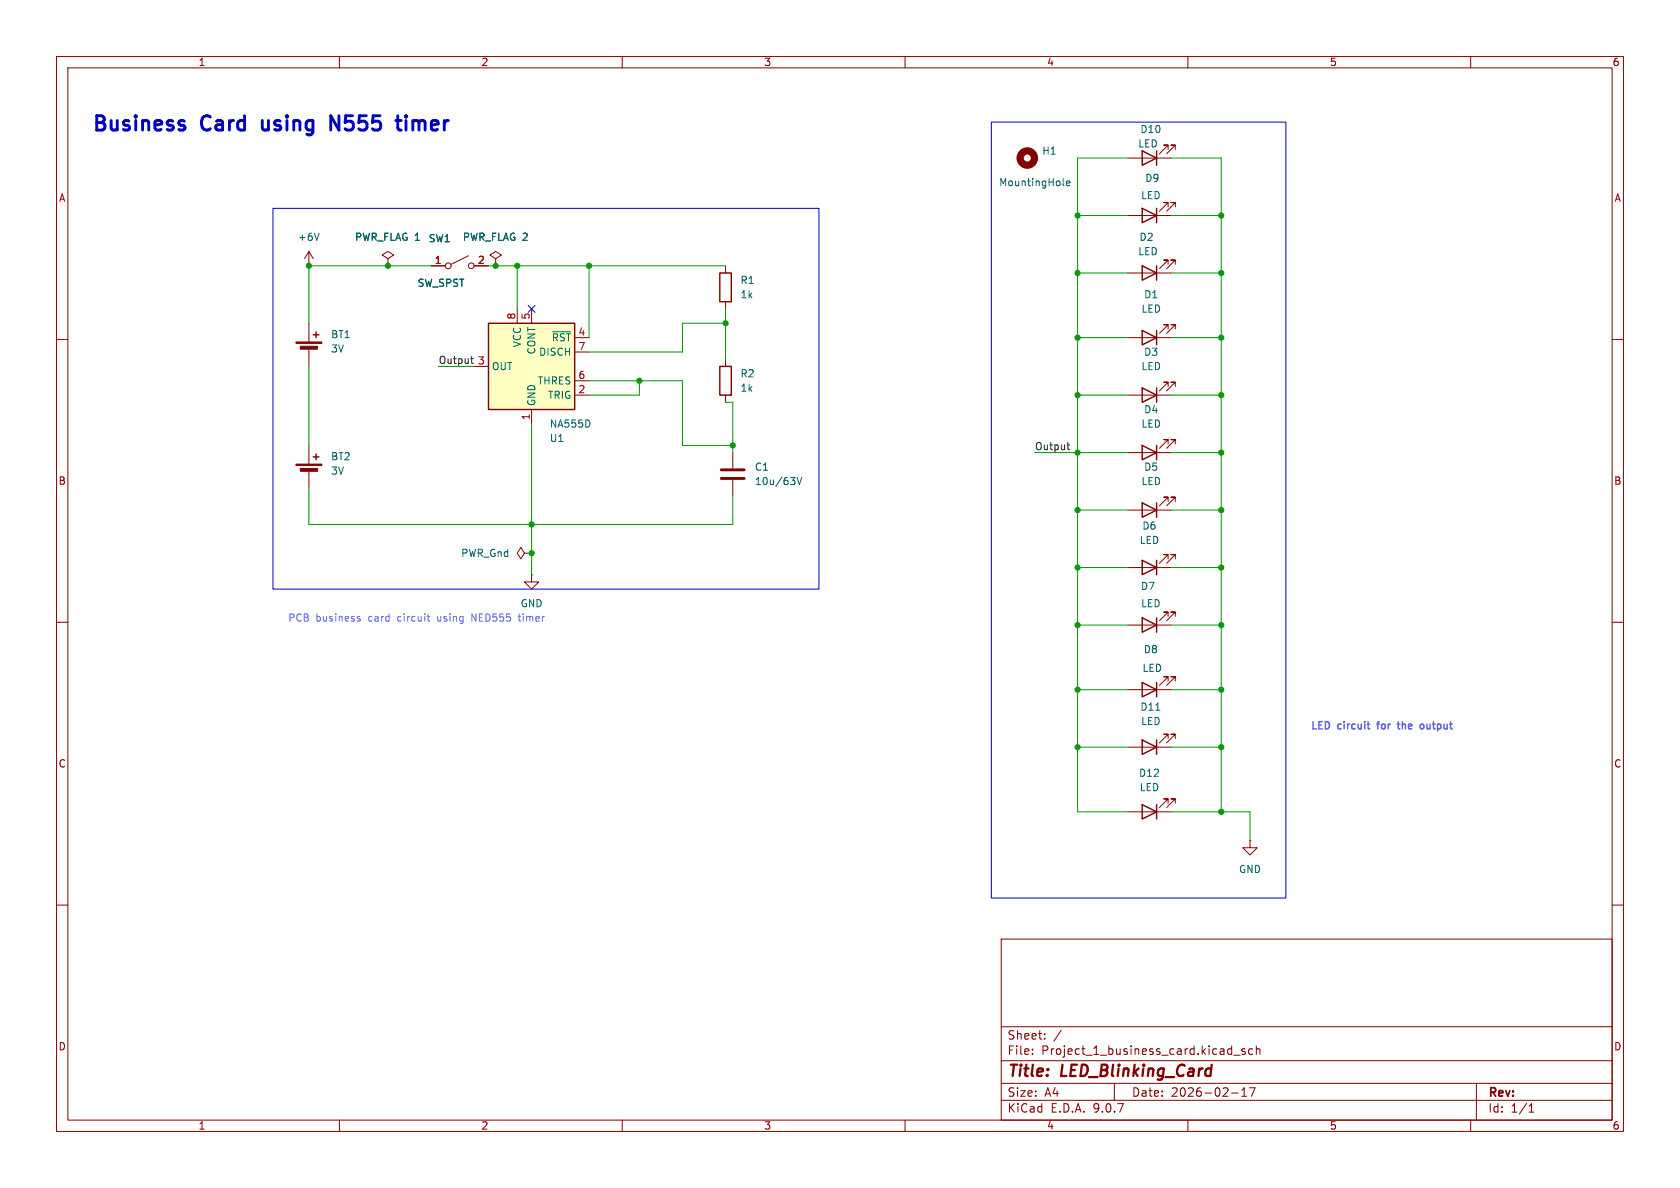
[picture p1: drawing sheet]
(kicad_sch
 (version 20250114)
 (generator "eeschema")
 (generator_version "9.0")
 (paper "A4")
 (title_block
  (title "LED_Blinking_Card")
  (date "2026-02-17"))
 (lib_symbols
  (symbol "Device:Battery_Cell"
   (pin_numbers (hide yes))
   (pin_names
    (offset 0) (hide yes)) (exclude_from_sim no) (in_bom yes) (on_board yes)
   (property "Reference" "BT" (at 2.54 2.54 0) (effects (font (size 1.27 1.27)) (justify left)))
   (property "Value" "Battery_Cell" (at 2.54 0 0) (effects (font (size 1.27 1.27)) (justify left)))
   (property "Footprint" "" (at 0 1.524 90) (effects (font (size 1.27 1.27)) (hide yes)))
   (property "Datasheet" "~" (at 0 1.524 90) (effects (font (size 1.27 1.27)) (hide yes)))
   (property "Description" "Single-cell battery" (at 0 0 0) (effects (font (size 1.27 1.27)) (hide yes)))
   (property "Sim.Device" "V" (at 0 0 0) (effects (font (size 1.27 1.27)) (hide yes)))
   (property "Sim.Type" "DC" (at 0 0 0) (effects (font (size 1.27 1.27)) (hide yes)))
   (property "Sim.Pins" "1=+ 2=-" (at 0 0 0) (effects (font (size 1.27 1.27)) (hide yes)))
   (symbol "Battery_Cell_0_1"
    (rectangle (start -2.286 1.778) (end 2.286 1.524) (stroke (width 0) (type default)) (fill (type outline)))
    (rectangle (start -1.524 1.016) (end 1.524 0.508) (stroke (width 0) (type default)) (fill (type outline)))
    (polyline (pts (xy 0 1.778) (xy 0 2.54)) (stroke (width 0) (type default)) (fill (type none)))
    (polyline (pts (xy 0 0.762) (xy 0 0)) (stroke (width 0) (type default)) (fill (type none)))
    (polyline (pts (xy 0.762 3.048) (xy 1.778 3.048)) (stroke (width 0.254) (type default)) (fill (type none)))
    (polyline (pts (xy 1.27 3.556) (xy 1.27 2.54)) (stroke (width 0.254) (type default)) (fill (type none))))
   (symbol "Battery_Cell_1_1"
    (pin passive line (at 0 5.08 270) (length 2.54) (name "+" (effects (font (size 1.27 1.27)))) (number "1" (effects (font (size 1.27 1.27)))))
    (pin passive line (at 0 -2.54 90) (length 2.54) (name "-" (effects (font (size 1.27 1.27)))) (number "2" (effects (font (size 1.27 1.27))))))
   (embedded_fonts no))
  (symbol "Device:C"
   (pin_numbers (hide yes))
   (pin_names
    (offset 0.254)) (exclude_from_sim no) (in_bom yes) (on_board yes)
   (property "Reference" "C" (at 0.635 2.54 0) (effects (font (size 1.27 1.27)) (justify left)))
   (property "Value" "C" (at 0.635 -2.54 0) (effects (font (size 1.27 1.27)) (justify left)))
   (property "Footprint" "" (at 0.9652 -3.81 0) (effects (font (size 1.27 1.27)) (hide yes)))
   (property "Datasheet" "~" (at 0 0 0) (effects (font (size 1.27 1.27)) (hide yes)))
   (property "Description" "Unpolarized capacitor" (at 0 0 0) (effects (font (size 1.27 1.27)) (hide yes)))
   (symbol "C_0_1"
    (polyline (pts (xy -2.032 0.762) (xy 2.032 0.762)) (stroke (width 0.508) (type default)) (fill (type none)))
    (polyline (pts (xy -2.032 -0.762) (xy 2.032 -0.762)) (stroke (width 0.508) (type default)) (fill (type none))))
   (symbol "C_1_1"
    (pin passive line (at 0 3.81 270) (length 2.794) (name "~" (effects (font (size 1.27 1.27)))) (number "1" (effects (font (size 1.27 1.27)))))
    (pin passive line (at 0 -3.81 90) (length 2.794) (name "~" (effects (font (size 1.27 1.27)))) (number "2" (effects (font (size 1.27 1.27))))))
   (embedded_fonts no))
  (symbol "Device:LED"
   (pin_numbers (hide yes))
   (pin_names
    (offset 1.016) (hide yes)) (exclude_from_sim no) (in_bom yes) (on_board yes)
   (property "Reference" "D" (at 0 2.54 0) (effects (font (size 1.27 1.27))))
   (property "Value" "LED" (at 0 -2.54 0) (effects (font (size 1.27 1.27))))
   (property "Footprint" "" (at 0 0 0) (effects (font (size 1.27 1.27)) (hide yes)))
   (property "Datasheet" "~" (at 0 0 0) (effects (font (size 1.27 1.27)) (hide yes)))
   (property "Description" "Light emitting diode" (at 0 0 0) (effects (font (size 1.27 1.27)) (hide yes)))
   (property "Sim.Pins" "1=K 2=A" (at 0 0 0) (effects (font (size 1.27 1.27)) (hide yes)))
   (symbol "LED_0_1"
    (polyline (pts (xy -3.048 -0.762) (xy -4.572 -2.286) (xy -3.81 -2.286) (xy -4.572 -2.286) (xy -4.572 -1.524)) (stroke (width 0) (type default)) (fill (type none)))
    (polyline (pts (xy -1.778 -0.762) (xy -3.302 -2.286) (xy -2.54 -2.286) (xy -3.302 -2.286) (xy -3.302 -1.524)) (stroke (width 0) (type default)) (fill (type none)))
    (polyline (pts (xy -1.27 0) (xy 1.27 0)) (stroke (width 0) (type default)) (fill (type none)))
    (polyline (pts (xy -1.27 -1.27) (xy -1.27 1.27)) (stroke (width 0.254) (type default)) (fill (type none)))
    (polyline (pts (xy 1.27 -1.27) (xy 1.27 1.27) (xy -1.27 0) (xy 1.27 -1.27)) (stroke (width 0.254) (type default)) (fill (type none))))
   (symbol "LED_1_1"
    (pin passive line (at -3.81 0 0) (length 2.54) (name "K" (effects (font (size 1.27 1.27)))) (number "1" (effects (font (size 1.27 1.27)))))
    (pin passive line (at 3.81 0 180) (length 2.54) (name "A" (effects (font (size 1.27 1.27)))) (number "2" (effects (font (size 1.27 1.27))))))
   (embedded_fonts no))
  (symbol "Device:R"
   (pin_numbers (hide yes))
   (pin_names
    (offset 0)) (exclude_from_sim no) (in_bom yes) (on_board yes)
   (property "Reference" "R" (at 2.032 0 90) (effects (font (size 1.27 1.27))))
   (property "Value" "R" (at 0 0 90) (effects (font (size 1.27 1.27))))
   (property "Footprint" "" (at -1.778 0 90) (effects (font (size 1.27 1.27)) (hide yes)))
   (property "Datasheet" "~" (at 0 0 0) (effects (font (size 1.27 1.27)) (hide yes)))
   (property "Description" "Resistor" (at 0 0 0) (effects (font (size 1.27 1.27)) (hide yes)))
   (symbol "R_0_1"
    (rectangle (start -1.016 -2.54) (end 1.016 2.54) (stroke (width 0.254) (type default)) (fill (type none))))
   (symbol "R_1_1"
    (pin passive line (at 0 3.81 270) (length 1.27) (name "~" (effects (font (size 1.27 1.27)))) (number "1" (effects (font (size 1.27 1.27)))))
    (pin passive line (at 0 -3.81 90) (length 1.27) (name "~" (effects (font (size 1.27 1.27)))) (number "2" (effects (font (size 1.27 1.27))))))
   (embedded_fonts no))
  (symbol "Mechanical:MountingHole"
   (pin_names
    (offset 1.016)) (exclude_from_sim no) (in_bom no) (on_board yes)
   (property "Reference" "H" (at 0 5.08 0) (effects (font (size 1.27 1.27))))
   (property "Value" "MountingHole" (at 0 3.175 0) (effects (font (size 1.27 1.27))))
   (property "Footprint" "" (at 0 0 0) (effects (font (size 1.27 1.27)) (hide yes)))
   (property "Datasheet" "~" (at 0 0 0) (effects (font (size 1.27 1.27)) (hide yes)))
   (property "Description" "Mounting Hole without connection" (at 0 0 0) (effects (font (size 1.27 1.27)) (hide yes)))
   (symbol "MountingHole_0_1"
    (circle (center 0 0) (radius 1.27) (stroke (width 1.27) (type default)) (fill (type none))))
   (embedded_fonts no))
  (symbol "Switch:SW_SPST"
   (pin_names
    (offset 0) (hide yes)) (exclude_from_sim no) (in_bom yes) (on_board yes)
   (property "Reference" "SW" (at 0 3.175 0) (effects (font (size 1.27 1.27))))
   (property "Value" "SW_SPST" (at 0 -2.54 0) (effects (font (size 1.27 1.27))))
   (property "Footprint" "" (at 0 0 0) (effects (font (size 1.27 1.27)) (hide yes)))
   (property "Datasheet" "~" (at 0 0 0) (effects (font (size 1.27 1.27)) (hide yes)))
   (property "Description" "Single Pole Single Throw (SPST) switch" (at 0 0 0) (effects (font (size 1.27 1.27)) (hide yes)))
   (symbol "SW_SPST_0_0"
    (circle (center -2.032 0) (radius 0.508) (stroke (width 0) (type default)) (fill (type none)))
    (polyline (pts (xy -1.524 0.254) (xy 1.524 1.778)) (stroke (width 0) (type default)) (fill (type none)))
    (circle (center 2.032 0) (radius 0.508) (stroke (width 0) (type default)) (fill (type none))))
   (symbol "SW_SPST_1_1"
    (pin passive line (at -5.08 0 0) (length 2.54) (name "A" (effects (font (size 1.27 1.27)))) (number "1" (effects (font (size 1.27 1.27)))))
    (pin passive line (at 5.08 0 180) (length 2.54) (name "B" (effects (font (size 1.27 1.27)))) (number "2" (effects (font (size 1.27 1.27))))))
   (embedded_fonts no))
  (symbol "Timer:NA555D" (exclude_from_sim no) (in_bom yes) (on_board yes)
   (property "Reference" "U" (at -10.16 8.89 0) (effects (font (size 1.27 1.27)) (justify left)))
   (property "Value" "NA555D" (at 2.54 8.89 0) (effects (font (size 1.27 1.27)) (justify left)))
   (property "Footprint" "Package_SO:SOIC-8_3.9x4.9mm_P1.27mm" (at 0 -24.13 0) (effects (font (size 1.27 1.27)) (hide yes)))
   (property "Datasheet" "http://www.ti.com/lit/ds/symlink/ne555.pdf" (at 0 -26.67 0) (effects (font (size 1.27 1.27)) (hide yes)))
   (property "Description" "Precision Timers, 555 compatible, SOIC-8" (at 0 -21.59 0) (effects (font (size 1.27 1.27)) (hide yes)))
   (symbol "NA555D_0_0"
    (pin power_in line (at 0 -10.16 90) (length 2.54) (name "GND" (effects (font (size 1.27 1.27)))) (number "1" (effects (font (size 1.27 1.27)))))
    (pin power_in line (at 2.54 10.16 270) (length 2.54) (name "VCC" (effects (font (size 1.27 1.27)))) (number "8" (effects (font (size 1.27 1.27))))))
   (symbol "NA555D_0_1"
    (rectangle (start -7.62 7.62) (end 7.62 -7.62) (stroke (width 0.254) (type default)) (fill (type background))))
   (symbol "NA555D_1_1"
    (pin input line (at -10.16 5.08 0) (length 2.54) (name "~{RST}" (effects (font (size 1.27 1.27)))) (number "4" (effects (font (size 1.27 1.27)))))
    (pin input line (at -10.16 2.54 0) (length 2.54) (name "DISCH" (effects (font (size 1.27 1.27)))) (number "7" (effects (font (size 1.27 1.27)))))
    (pin input line (at -10.16 -2.54 0) (length 2.54) (name "THRES" (effects (font (size 1.27 1.27)))) (number "6" (effects (font (size 1.27 1.27)))))
    (pin input line (at -10.16 -5.08 0) (length 2.54) (name "TRIG" (effects (font (size 1.27 1.27)))) (number "2" (effects (font (size 1.27 1.27)))))
    (pin open_collector line (at 0 10.16 270) (length 2.54) (name "CONT" (effects (font (size 1.27 1.27)))) (number "5" (effects (font (size 1.27 1.27)))))
    (pin output line (at 10.16 0 180) (length 2.54) (name "OUT" (effects (font (size 1.27 1.27)))) (number "3" (effects (font (size 1.27 1.27))))))
   (embedded_fonts no))
  (symbol "power:+3.3V"
   (power)
   (pin_numbers (hide yes))
   (pin_names
    (offset 0) (hide yes)) (exclude_from_sim no) (in_bom yes) (on_board yes)
   (property "Reference" "#PWR" (at 0 -3.81 0) (effects (font (size 1.27 1.27)) (hide yes)))
   (property "Value" "+3.3V" (at 0 3.556 0) (effects (font (size 1.27 1.27))))
   (property "Footprint" "" (at 0 0 0) (effects (font (size 1.27 1.27)) (hide yes)))
   (property "Datasheet" "" (at 0 0 0) (effects (font (size 1.27 1.27)) (hide yes)))
   (property "Description" "Power symbol creates a global label with name \"+3.3V\"" (at 0 0 0) (effects (font (size 1.27 1.27)) (hide yes)))
   (symbol "+3.3V_0_1"
    (polyline (pts (xy -0.762 1.27) (xy 0 2.54)) (stroke (width 0) (type default)) (fill (type none)))
    (polyline (pts (xy 0 2.54) (xy 0.762 1.27)) (stroke (width 0) (type default)) (fill (type none)))
    (polyline (pts (xy 0 0) (xy 0 2.54)) (stroke (width 0) (type default)) (fill (type none))))
   (symbol "+3.3V_1_1"
    (pin power_in line (at 0 0 90) (length 0) (name "~" (effects (font (size 1.27 1.27)))) (number "1" (effects (font (size 1.27 1.27))))))
   (embedded_fonts no))
  (symbol "power:GND"
   (power)
   (pin_numbers (hide yes))
   (pin_names
    (offset 0) (hide yes)) (exclude_from_sim no) (in_bom yes) (on_board yes)
   (property "Reference" "#PWR" (at 0 -6.35 0) (effects (font (size 1.27 1.27)) (hide yes)))
   (property "Value" "GND" (at 0 -3.81 0) (effects (font (size 1.27 1.27))))
   (property "Footprint" "" (at 0 0 0) (effects (font (size 1.27 1.27)) (hide yes)))
   (property "Datasheet" "" (at 0 0 0) (effects (font (size 1.27 1.27)) (hide yes)))
   (property "Description" "Power symbol creates a global label with name \"GND\" , ground" (at 0 0 0) (effects (font (size 1.27 1.27)) (hide yes)))
   (symbol "GND_0_1"
    (polyline (pts (xy 0 0) (xy 0 -1.27) (xy 1.27 -1.27) (xy 0 -2.54) (xy -1.27 -1.27) (xy 0 -1.27)) (stroke (width 0) (type default)) (fill (type none))))
   (symbol "GND_1_1"
    (pin power_in line (at 0 0 270) (length 0) (name "~" (effects (font (size 1.27 1.27)))) (number "1" (effects (font (size 1.27 1.27))))))
   (embedded_fonts no))
  (symbol "power:PWR_FLAG"
   (power)
   (pin_numbers (hide yes))
   (pin_names
    (offset 0) (hide yes)) (exclude_from_sim no) (in_bom yes) (on_board yes)
   (property "Reference" "#FLG" (at 0 1.905 0) (effects (font (size 1.27 1.27)) (hide yes)))
   (property "Value" "PWR_FLAG" (at 0 3.81 0) (effects (font (size 1.27 1.27))))
   (property "Footprint" "" (at 0 0 0) (effects (font (size 1.27 1.27)) (hide yes)))
   (property "Datasheet" "~" (at 0 0 0) (effects (font (size 1.27 1.27)) (hide yes)))
   (property "Description" "Special symbol for telling ERC where power comes from" (at 0 0 0) (effects (font (size 1.27 1.27)) (hide yes)))
   (symbol "PWR_FLAG_0_0"
    (pin power_out line (at 0 0 90) (length 0) (name "~" (effects (font (size 1.27 1.27)))) (number "1" (effects (font (size 1.27 1.27))))))
   (symbol "PWR_FLAG_0_1"
    (polyline (pts (xy 0 0) (xy 0 1.27) (xy -1.016 1.905) (xy 0 2.54) (xy 1.016 1.905) (xy 0 1.27)) (stroke (width 0) (type default)) (fill (type none))))
   (embedded_fonts no)))
 (rectangle
  (start 175.26 21.59)
  (end 227.33 158.75)
  (stroke (width 0) (type default))
  (fill (type none)))
 (rectangle
  (start 48.26 36.83)
  (end 144.78 104.14)
  (stroke (width 0) (type default))
  (fill (type none)))
 (text "Business Card using N555 timer"
  (exclude_from_sim no)
  (at 48.006 22.098 0)
  (effects (font (size 2.54 2.54) (thickness 0.508)
    (bold yes))))
 (text "PCB business card circuit using NED555 timer"
  (exclude_from_sim no)
  (at 73.66 109.474 0)
  (effects (font (size 1.27 1.27) (color 89 113 255 1))))
 (text "LED circuit for the output"
  (exclude_from_sim no)
  (at 244.348 128.524 0)
  (effects (font (size 1.27 1.27) (thickness 0.254)
    (bold yes) (color 93 88 255 1))))
 (junction
  (at 215.9 38.1)
  (diameter 0)
  (color 0 0 0 0))
 (junction
  (at 215.9 90.17)
  (diameter 0)
  (color 0 0 0 0))
 (junction
  (at 113.03 67.31)
  (diameter 0)
  (color 0 0 0 0))
 (junction
  (at 190.5 121.92)
  (diameter 0)
  (color 0 0 0 0))
 (junction
  (at 128.27 57.15)
  (diameter 0)
  (color 0 0 0 0))
 (junction
  (at 68.58 46.99)
  (diameter 0)
  (color 0 0 0 0))
 (junction
  (at 190.5 59.69)
  (diameter 0)
  (color 0 0 0 0))
 (junction
  (at 104.14 46.99)
  (diameter 0)
  (color 0 0 0 0))
 (junction
  (at 215.9 110.49)
  (diameter 0)
  (color 0 0 0 0))
 (junction
  (at 215.9 121.92)
  (diameter 0)
  (color 0 0 0 0))
 (junction
  (at 129.54 78.74)
  (diameter 0)
  (color 0 0 0 0))
 (junction
  (at 190.5 100.33)
  (diameter 0)
  (color 0 0 0 0))
 (junction
  (at 190.5 80.01)
  (diameter 0)
  (color 0 0 0 0))
 (junction
  (at 190.5 48.26)
  (diameter 0)
  (color 0 0 0 0))
 (junction
  (at 215.9 48.26)
  (diameter 0)
  (color 0 0 0 0))
 (junction
  (at 190.5 69.85)
  (diameter 0)
  (color 0 0 0 0))
 (junction
  (at 215.9 69.85)
  (diameter 0)
  (color 0 0 0 0))
 (junction
  (at 87.63 46.99)
  (diameter 0)
  (color 0 0 0 0))
 (junction
  (at 93.98 97.79)
  (diameter 0)
  (color 0 0 0 0))
 (junction
  (at 215.9 100.33)
  (diameter 0)
  (color 0 0 0 0))
 (junction
  (at 93.98 92.71)
  (diameter 0)
  (color 0 0 0 0))
 (junction
  (at 215.9 59.69)
  (diameter 0)
  (color 0 0 0 0))
 (junction
  (at 91.44 46.99)
  (diameter 0)
  (color 0 0 0 0))
 (junction
  (at 215.9 143.51)
  (diameter 0)
  (color 0 0 0 0))
 (junction
  (at 190.5 110.49)
  (diameter 0)
  (color 0 0 0 0))
 (junction
  (at 190.5 132.08)
  (diameter 0)
  (color 0 0 0 0))
 (junction
  (at 215.9 80.01)
  (diameter 0)
  (color 0 0 0 0))
 (junction
  (at 54.61 46.99)
  (diameter 0)
  (color 0 0 0 0))
 (junction
  (at 190.5 90.17)
  (diameter 0)
  (color 0 0 0 0))
 (junction
  (at 215.9 132.08)
  (diameter 0)
  (color 0 0 0 0))
 (junction
  (at 190.5 38.1)
  (diameter 0)
  (color 0 0 0 0))
 (no_connect
  (at 93.98 54.61))
 (wire
  (pts (xy 207.01 59.69) (xy 215.9 59.69))
  (stroke (width 0) (type default)))
 (wire
  (pts (xy 93.98 74.93) (xy 93.98 92.71))
  (stroke (width 0) (type default)))
 (wire
  (pts (xy 199.39 27.94) (xy 190.5 27.94))
  (stroke (width 0) (type default)))
 (wire
  (pts (xy 207.01 38.1) (xy 215.9 38.1))
  (stroke (width 0) (type default)))
 (wire
  (pts (xy 93.98 92.71) (xy 93.98 97.79))
  (stroke (width 0) (type default)))
 (wire
  (pts (xy 207.01 121.92) (xy 215.9 121.92))
  (stroke (width 0) (type default)))
 (wire
  (pts (xy 54.61 64.77) (xy 54.61 78.74))
  (stroke (width 0) (type default)))
 (wire
  (pts (xy 129.54 80.01) (xy 129.54 78.74))
  (stroke (width 0) (type default)))
 (wire
  (pts (xy 129.54 71.12) (xy 128.27 71.12))
  (stroke (width 0) (type default)))
 (wire
  (pts (xy 207.01 100.33) (xy 215.9 100.33))
  (stroke (width 0) (type default)))
 (wire
  (pts (xy 207.01 90.17) (xy 215.9 90.17))
  (stroke (width 0) (type default)))
 (wire
  (pts (xy 215.9 132.08) (xy 207.01 132.08))
  (stroke (width 0) (type default)))
 (wire
  (pts (xy 199.39 132.08) (xy 190.5 132.08))
  (stroke (width 0) (type default)))
 (wire
  (pts (xy 220.98 148.59) (xy 220.98 143.51))
  (stroke (width 0) (type default)))
 (wire
  (pts (xy 182.88 80.01) (xy 190.5 80.01))
  (stroke (width 0) (type default)))
 (wire
  (pts (xy 207.01 48.26) (xy 215.9 48.26))
  (stroke (width 0) (type default)))
 (wire
  (pts (xy 190.5 132.08) (xy 190.5 143.51))
  (stroke (width 0) (type default)))
 (wire
  (pts (xy 215.9 132.08) (xy 215.9 143.51))
  (stroke (width 0) (type default)))
 (wire
  (pts (xy 207.01 110.49) (xy 215.9 110.49))
  (stroke (width 0) (type default)))
 (wire
  (pts (xy 104.14 62.23) (xy 120.65 62.23))
  (stroke (width 0) (type default)))
 (wire
  (pts (xy 199.39 100.33) (xy 190.5 100.33))
  (stroke (width 0) (type default)))
 (wire
  (pts (xy 199.39 110.49) (xy 190.5 110.49))
  (stroke (width 0) (type default)))
 (wire
  (pts (xy 190.5 38.1) (xy 190.5 48.26))
  (stroke (width 0) (type default)))
 (wire
  (pts (xy 128.27 57.15) (xy 128.27 63.5))
  (stroke (width 0) (type default)))
 (wire
  (pts (xy 190.5 110.49) (xy 190.5 121.92))
  (stroke (width 0) (type default)))
 (wire
  (pts (xy 199.39 143.51) (xy 190.5 143.51))
  (stroke (width 0) (type default)))
 (wire
  (pts (xy 104.14 46.99) (xy 91.44 46.99))
  (stroke (width 0) (type default)))
 (wire
  (pts (xy 215.9 143.51) (xy 207.01 143.51))
  (stroke (width 0) (type default)))
 (wire
  (pts (xy 190.5 59.69) (xy 190.5 69.85))
  (stroke (width 0) (type default)))
 (wire
  (pts (xy 190.5 121.92) (xy 190.5 132.08))
  (stroke (width 0) (type default)))
 (wire
  (pts (xy 190.5 48.26) (xy 190.5 59.69))
  (stroke (width 0) (type default)))
 (wire
  (pts (xy 120.65 67.31) (xy 120.65 78.74))
  (stroke (width 0) (type default)))
 (wire
  (pts (xy 91.44 46.99) (xy 91.44 54.61))
  (stroke (width 0) (type default)))
 (wire
  (pts (xy 215.9 100.33) (xy 215.9 110.49))
  (stroke (width 0) (type default)))
 (wire
  (pts (xy 87.63 46.99) (xy 91.44 46.99))
  (stroke (width 0) (type default)))
 (wire
  (pts (xy 190.5 90.17) (xy 190.5 100.33))
  (stroke (width 0) (type default)))
 (wire
  (pts (xy 54.61 86.36) (xy 54.61 92.71))
  (stroke (width 0) (type default)))
 (wire
  (pts (xy 199.39 48.26) (xy 190.5 48.26))
  (stroke (width 0) (type default)))
 (wire
  (pts (xy 104.14 69.85) (xy 113.03 69.85))
  (stroke (width 0) (type default)))
 (wire
  (pts (xy 190.5 80.01) (xy 190.5 90.17))
  (stroke (width 0) (type default)))
 (wire
  (pts (xy 120.65 57.15) (xy 128.27 57.15))
  (stroke (width 0) (type default)))
 (wire
  (pts (xy 215.9 27.94) (xy 215.9 38.1))
  (stroke (width 0) (type default)))
 (wire
  (pts (xy 129.54 78.74) (xy 129.54 71.12))
  (stroke (width 0) (type default)))
 (wire
  (pts (xy 190.5 27.94) (xy 190.5 38.1))
  (stroke (width 0) (type default)))
 (wire
  (pts (xy 86.36 46.99) (xy 87.63 46.99))
  (stroke (width 0) (type default)))
 (wire
  (pts (xy 199.39 59.69) (xy 190.5 59.69))
  (stroke (width 0) (type default)))
 (wire
  (pts (xy 199.39 80.01) (xy 190.5 80.01))
  (stroke (width 0) (type default)))
 (wire
  (pts (xy 120.65 62.23) (xy 120.65 57.15))
  (stroke (width 0) (type default)))
 (wire
  (pts (xy 207.01 69.85) (xy 215.9 69.85))
  (stroke (width 0) (type default)))
 (wire
  (pts (xy 215.9 110.49) (xy 215.9 121.92))
  (stroke (width 0) (type default)))
 (wire
  (pts (xy 93.98 92.71) (xy 129.54 92.71))
  (stroke (width 0) (type default)))
 (wire
  (pts (xy 215.9 48.26) (xy 215.9 59.69))
  (stroke (width 0) (type default)))
 (wire
  (pts (xy 104.14 46.99) (xy 104.14 59.69))
  (stroke (width 0) (type default)))
 (wire
  (pts (xy 215.9 59.69) (xy 215.9 69.85))
  (stroke (width 0) (type default)))
 (wire
  (pts (xy 199.39 38.1) (xy 190.5 38.1))
  (stroke (width 0) (type default)))
 (wire
  (pts (xy 199.39 90.17) (xy 190.5 90.17))
  (stroke (width 0) (type default)))
 (wire
  (pts (xy 120.65 78.74) (xy 129.54 78.74))
  (stroke (width 0) (type default)))
 (wire
  (pts (xy 190.5 69.85) (xy 190.5 80.01))
  (stroke (width 0) (type default)))
 (wire
  (pts (xy 129.54 87.63) (xy 129.54 92.71))
  (stroke (width 0) (type default)))
 (wire
  (pts (xy 199.39 69.85) (xy 190.5 69.85))
  (stroke (width 0) (type default)))
 (wire
  (pts (xy 104.14 67.31) (xy 113.03 67.31))
  (stroke (width 0) (type default)))
 (wire
  (pts (xy 215.9 38.1) (xy 215.9 48.26))
  (stroke (width 0) (type default)))
 (wire
  (pts (xy 54.61 46.99) (xy 68.58 46.99))
  (stroke (width 0) (type default)))
 (wire
  (pts (xy 113.03 67.31) (xy 113.03 69.85))
  (stroke (width 0) (type default)))
 (wire
  (pts (xy 128.27 46.99) (xy 104.14 46.99))
  (stroke (width 0) (type default)))
 (wire
  (pts (xy 113.03 67.31) (xy 120.65 67.31))
  (stroke (width 0) (type default)))
 (wire
  (pts (xy 190.5 100.33) (xy 190.5 110.49))
  (stroke (width 0) (type default)))
 (wire
  (pts (xy 207.01 80.01) (xy 215.9 80.01))
  (stroke (width 0) (type default)))
 (wire
  (pts (xy 54.61 46.99) (xy 54.61 57.15))
  (stroke (width 0) (type default)))
 (wire
  (pts (xy 128.27 54.61) (xy 128.27 57.15))
  (stroke (width 0) (type default)))
 (wire
  (pts (xy 199.39 121.92) (xy 190.5 121.92))
  (stroke (width 0) (type default)))
 (wire
  (pts (xy 215.9 121.92) (xy 215.9 132.08))
  (stroke (width 0) (type default)))
 (wire
  (pts (xy 93.98 97.79) (xy 93.98 101.6))
  (stroke (width 0) (type default)))
 (wire
  (pts (xy 77.47 64.77) (xy 83.82 64.77))
  (stroke (width 0) (type default)))
 (wire
  (pts (xy 207.01 27.94) (xy 215.9 27.94))
  (stroke (width 0) (type default)))
 (wire
  (pts (xy 93.98 92.71) (xy 54.61 92.71))
  (stroke (width 0) (type default)))
 (wire
  (pts (xy 215.9 69.85) (xy 215.9 80.01))
  (stroke (width 0) (type default)))
 (wire
  (pts (xy 68.58 46.99) (xy 76.2 46.99))
  (stroke (width 0) (type default)))
 (wire
  (pts (xy 220.98 143.51) (xy 215.9 143.51))
  (stroke (width 0) (type default)))
 (wire
  (pts (xy 215.9 80.01) (xy 215.9 90.17))
  (stroke (width 0) (type default)))
 (wire
  (pts (xy 215.9 90.17) (xy 215.9 100.33))
  (stroke (width 0) (type default)))
 (label "Output"
  (at 182.88 80.01 0)
  (effects (font (size 1.27 1.27) (thickness 0.1588)) (justify left bottom)))
 (label "Output"
  (at 77.47 64.77 0)
  (effects (font (size 1.27 1.27)) (justify left bottom)))
 (symbol
  (lib_id "Device:LED")
  (at 203.2 80.01 180)
  (unit 1)
  (exclude_from_sim no)
  (in_bom yes)
  (on_board yes)
  (dnp no)
  (property "Reference" "D4" (at 203.5175 72.39 0) (effects (font (size 1.27 1.27))))
  (property "Value" "LED" (at 203.5175 74.93 0) (effects (font (size 1.27 1.27))))
  (property "Footprint" "LED_SMD:LED_0805_2012Metric" (at 203.2 80.01 0) (effects (font (size 1.27 1.27)) (hide yes)))
  (property "Datasheet" "~" (at 203.2 80.01 0) (effects (font (size 1.27 1.27)) (hide yes)))
  (property "Description" "Light emitting diode" (at 203.2 80.01 0) (effects (font (size 1.27 1.27)) (hide yes)))
  (property "Sim.Pins" "1=K 2=A" (at 203.2 80.01 0) (effects (font (size 1.27 1.27)) (hide yes)))
  (pin "2")
  (pin "1"))
 (symbol
  (lib_id "Device:LED")
  (at 203.2 48.26 180)
  (unit 1)
  (exclude_from_sim no)
  (in_bom yes)
  (on_board yes)
  (dnp no)
  (property "Reference" "D2" (at 202.692 41.91 0) (effects (font (size 1.27 1.27))))
  (property "Value" "LED" (at 202.946 44.45 0) (effects (font (size 1.27 1.27))))
  (property "Footprint" "LED_SMD:LED_0805_2012Metric" (at 203.2 48.26 0) (effects (font (size 1.27 1.27)) (hide yes)))
  (property "Datasheet" "~" (at 203.2 48.26 0) (effects (font (size 1.27 1.27)) (hide yes)))
  (property "Description" "Light emitting diode" (at 203.2 48.26 0) (effects (font (size 1.27 1.27)) (hide yes)))
  (property "Sim.Pins" "1=K 2=A" (at 203.2 48.26 0) (effects (font (size 1.27 1.27)) (hide yes)))
  (pin "2")
  (pin "1"))
 (symbol
  (lib_id "power:GND")
  (at 220.98 148.59 0)
  (unit 1)
  (exclude_from_sim no)
  (in_bom yes)
  (on_board yes)
  (dnp no)
  (fields_autoplaced yes)
  (property "Reference" "#PWR03" (at 220.98 154.94 0) (effects (font (size 1.27 1.27)) (hide yes)))
  (property "Value" "GND" (at 220.98 153.67 0) (effects (font (size 1.27 1.27))))
  (property "Footprint" "" (at 220.98 148.59 0) (effects (font (size 1.27 1.27)) (hide yes)))
  (property "Datasheet" "" (at 220.98 148.59 0) (effects (font (size 1.27 1.27)) (hide yes)))
  (property "Description" "Power symbol creates a global label with name \"GND\" , ground" (at 220.98 148.59 0) (effects (font (size 1.27 1.27)) (hide yes)))
  (pin "1"))
 (symbol
  (lib_id "power:GND")
  (at 93.98 101.6 0)
  (unit 1)
  (exclude_from_sim no)
  (in_bom yes)
  (on_board yes)
  (dnp no)
  (fields_autoplaced yes)
  (property "Reference" "#PWR02" (at 93.98 107.95 0) (effects (font (size 1.27 1.27)) (hide yes)))
  (property "Value" "GND" (at 93.98 106.68 0) (effects (font (size 1.27 1.27))))
  (property "Footprint" "" (at 93.98 101.6 0) (effects (font (size 1.27 1.27)) (hide yes)))
  (property "Datasheet" "" (at 93.98 101.6 0) (effects (font (size 1.27 1.27)) (hide yes)))
  (property "Description" "Power symbol creates a global label with name \"GND\" , ground" (at 93.98 101.6 0) (effects (font (size 1.27 1.27)) (hide yes)))
  (pin "1"))
 (symbol
  (lib_id "Device:LED")
  (at 203.2 27.94 180)
  (unit 1)
  (exclude_from_sim no)
  (in_bom yes)
  (on_board yes)
  (dnp no)
  (property "Reference" "D10" (at 203.454 22.86 0) (effects (font (size 1.27 1.27))))
  (property "Value" "LED" (at 202.946 25.4 0) (effects (font (size 1.27 1.27))))
  (property "Footprint" "LED_SMD:LED_0805_2012Metric" (at 203.2 27.94 0) (effects (font (size 1.27 1.27)) (hide yes)))
  (property "Datasheet" "~" (at 203.2 27.94 0) (effects (font (size 1.27 1.27)) (hide yes)))
  (property "Description" "Light emitting diode" (at 203.2 27.94 0) (effects (font (size 1.27 1.27)) (hide yes)))
  (property "Sim.Pins" "1=K 2=A" (at 203.2 27.94 0) (effects (font (size 1.27 1.27)) (hide yes)))
  (pin "2")
  (pin "1"))
 (symbol
  (lib_id "Device:LED")
  (at 203.2 90.17 180)
  (unit 1)
  (exclude_from_sim no)
  (in_bom yes)
  (on_board yes)
  (dnp no)
  (property "Reference" "D5" (at 203.5175 82.55 0) (effects (font (size 1.27 1.27))))
  (property "Value" "LED" (at 203.5175 85.09 0) (effects (font (size 1.27 1.27))))
  (property "Footprint" "LED_SMD:LED_0805_2012Metric" (at 203.2 90.17 0) (effects (font (size 1.27 1.27)) (hide yes)))
  (property "Datasheet" "~" (at 203.2 90.17 0) (effects (font (size 1.27 1.27)) (hide yes)))
  (property "Description" "Light emitting diode" (at 203.2 90.17 0) (effects (font (size 1.27 1.27)) (hide yes)))
  (property "Sim.Pins" "1=K 2=A" (at 203.2 90.17 0) (effects (font (size 1.27 1.27)) (hide yes)))
  (pin "2")
  (pin "1"))
 (symbol
  (lib_id "power:PWR_FLAG")
  (at 87.63 46.99 0)
  (unit 1)
  (exclude_from_sim no)
  (in_bom yes)
  (on_board yes)
  (dnp no)
  (property "Reference" "#FLG01" (at 87.63 45.085 0) (effects (font (size 1.27 1.27)) (hide yes)))
  (property "Value" "PWR_FLAG 2" (at 87.63 41.91 0) (effects (font (size 1.27 1.27))))
  (property "Footprint" "" (at 87.63 46.99 0) (effects (font (size 1.27 1.27)) (hide yes)))
  (property "Datasheet" "~" (at 87.63 46.99 0) (effects (font (size 1.27 1.27)) (hide yes)))
  (property "Description" "Special symbol for telling ERC where power comes from" (at 87.63 46.99 0) (effects (font (size 1.27 1.27)) (hide yes)))
  (pin "1"))
 (symbol
  (lib_id "Device:Battery_Cell")
  (at 54.61 62.23 0)
  (unit 1)
  (exclude_from_sim no)
  (in_bom yes)
  (on_board yes)
  (dnp no)
  (fields_autoplaced yes)
  (property "Reference" "BT1" (at 58.42 59.1184 0) (effects (font (size 1.27 1.27)) (justify left)))
  (property "Value" "3V" (at 58.42 61.6584 0) (effects (font (size 1.27 1.27)) (justify left)))
  (property "Footprint" "Battery:BatteryHolder_Keystone_3034_1x20mm" (at 54.61 60.706 90) (effects (font (size 1.27 1.27)) (hide yes)))
  (property "Datasheet" "~" (at 54.61 60.706 90) (effects (font (size 1.27 1.27)) (hide yes)))
  (property "Description" "Single-cell battery" (at 54.61 62.23 0) (effects (font (size 1.27 1.27)) (hide yes)))
  (property "Sim.Device" "V" (at 54.61 62.23 0) (effects (font (size 1.27 1.27)) (hide yes)))
  (property "Sim.Type" "DC" (at 54.61 62.23 0) (effects (font (size 1.27 1.27)) (hide yes)))
  (property "Sim.Pins" "1=+ 2=-" (at 54.61 62.23 0) (effects (font (size 1.27 1.27)) (hide yes)))
  (pin "2")
  (pin "1"))
 (symbol
  (lib_id "Device:LED")
  (at 203.2 59.69 180)
  (unit 1)
  (exclude_from_sim no)
  (in_bom yes)
  (on_board yes)
  (dnp no)
  (property "Reference" "D1" (at 203.5175 52.07 0) (effects (font (size 1.27 1.27))))
  (property "Value" "LED" (at 203.5175 54.61 0) (effects (font (size 1.27 1.27))))
  (property "Footprint" "LED_SMD:LED_0805_2012Metric" (at 203.2 59.69 0) (effects (font (size 1.27 1.27)) (hide yes)))
  (property "Datasheet" "~" (at 203.2 59.69 0) (effects (font (size 1.27 1.27)) (hide yes)))
  (property "Description" "Light emitting diode" (at 203.2 59.69 0) (effects (font (size 1.27 1.27)) (hide yes)))
  (property "Sim.Pins" "1=K 2=A" (at 203.2 59.69 0) (effects (font (size 1.27 1.27)) (hide yes)))
  (pin "2")
  (pin "1"))
 (symbol
  (lib_id "power:+3.3V")
  (at 54.61 46.99 0)
  (unit 1)
  (exclude_from_sim no)
  (in_bom yes)
  (on_board yes)
  (dnp no)
  (fields_autoplaced yes)
  (property "Reference" "#PWR01" (at 54.61 50.8 0) (effects (font (size 1.27 1.27)) (hide yes)))
  (property "Value" "+6V" (at 54.61 41.91 0) (effects (font (size 1.27 1.27))))
  (property "Footprint" "" (at 54.61 46.99 0) (effects (font (size 1.27 1.27)) (hide yes)))
  (property "Datasheet" "" (at 54.61 46.99 0) (effects (font (size 1.27 1.27)) (hide yes)))
  (property "Description" "Power symbol creates a global label with name \"+3.3V\"" (at 54.61 46.99 0) (effects (font (size 1.27 1.27)) (hide yes)))
  (pin "1"))
 (symbol
  (lib_id "Device:Battery_Cell")
  (at 54.61 83.82 0)
  (unit 1)
  (exclude_from_sim no)
  (in_bom yes)
  (on_board yes)
  (dnp no)
  (fields_autoplaced yes)
  (property "Reference" "BT2" (at 58.42 80.7084 0) (effects (font (size 1.27 1.27)) (justify left)))
  (property "Value" "3V" (at 58.42 83.2484 0) (effects (font (size 1.27 1.27)) (justify left)))
  (property "Footprint" "Battery:BatteryHolder_Keystone_3034_1x20mm" (at 54.61 82.296 90) (effects (font (size 1.27 1.27)) (hide yes)))
  (property "Datasheet" "~" (at 54.61 82.296 90) (effects (font (size 1.27 1.27)) (hide yes)))
  (property "Description" "Single-cell battery" (at 54.61 83.82 0) (effects (font (size 1.27 1.27)) (hide yes)))
  (property "Sim.Device" "V" (at 54.61 83.82 0) (effects (font (size 1.27 1.27)) (hide yes)))
  (property "Sim.Type" "DC" (at 54.61 83.82 0) (effects (font (size 1.27 1.27)) (hide yes)))
  (property "Sim.Pins" "1=+ 2=-" (at 54.61 83.82 0) (effects (font (size 1.27 1.27)) (hide yes)))
  (pin "1")
  (pin "2"))
 (symbol
  (lib_id "Device:LED")
  (at 203.2 110.49 180)
  (unit 1)
  (exclude_from_sim no)
  (in_bom yes)
  (on_board yes)
  (dnp no)
  (property "Reference" "D7" (at 202.946 103.632 0) (effects (font (size 1.27 1.27))))
  (property "Value" "LED" (at 203.454 106.68 0) (effects (font (size 1.27 1.27))))
  (property "Footprint" "LED_SMD:LED_0805_2012Metric" (at 203.2 110.49 0) (effects (font (size 1.27 1.27)) (hide yes)))
  (property "Datasheet" "~" (at 203.2 110.49 0) (effects (font (size 1.27 1.27)) (hide yes)))
  (property "Description" "Light emitting diode" (at 203.2 110.49 0) (effects (font (size 1.27 1.27)) (hide yes)))
  (property "Sim.Pins" "1=K 2=A" (at 203.2 110.49 0) (effects (font (size 1.27 1.27)) (hide yes)))
  (pin "2")
  (pin "1"))
 (symbol
  (lib_id "Device:LED")
  (at 203.2 132.08 180)
  (unit 1)
  (exclude_from_sim no)
  (in_bom yes)
  (on_board yes)
  (dnp no)
  (property "Reference" "D11" (at 203.454 124.968 0) (effects (font (size 1.27 1.27))))
  (property "Value" "LED" (at 203.454 127.508 0) (effects (font (size 1.27 1.27))))
  (property "Footprint" "LED_SMD:LED_0805_2012Metric" (at 203.2 132.08 0) (effects (font (size 1.27 1.27)) (hide yes)))
  (property "Datasheet" "~" (at 203.2 132.08 0) (effects (font (size 1.27 1.27)) (hide yes)))
  (property "Description" "Light emitting diode" (at 203.2 132.08 0) (effects (font (size 1.27 1.27)) (hide yes)))
  (property "Sim.Pins" "1=K 2=A" (at 203.2 132.08 0) (effects (font (size 1.27 1.27)) (hide yes)))
  (pin "2")
  (pin "1"))
 (symbol
  (lib_id "Device:LED")
  (at 203.2 121.92 180)
  (unit 1)
  (exclude_from_sim no)
  (in_bom yes)
  (on_board yes)
  (dnp no)
  (property "Reference" "D8" (at 203.454 114.808 0) (effects (font (size 1.27 1.27))))
  (property "Value" "LED" (at 203.708 118.11 0) (effects (font (size 1.27 1.27))))
  (property "Footprint" "LED_SMD:LED_0805_2012Metric" (at 203.2 121.92 0) (effects (font (size 1.27 1.27)) (hide yes)))
  (property "Datasheet" "~" (at 203.2 121.92 0) (effects (font (size 1.27 1.27)) (hide yes)))
  (property "Description" "Light emitting diode" (at 203.2 121.92 0) (effects (font (size 1.27 1.27)) (hide yes)))
  (property "Sim.Pins" "1=K 2=A" (at 203.2 121.92 0) (effects (font (size 1.27 1.27)) (hide yes)))
  (pin "2")
  (pin "1"))
 (symbol
  (lib_id "Device:LED")
  (at 203.2 69.85 180)
  (unit 1)
  (exclude_from_sim no)
  (in_bom yes)
  (on_board yes)
  (dnp no)
  (property "Reference" "D3" (at 203.5175 62.23 0) (effects (font (size 1.27 1.27))))
  (property "Value" "LED" (at 203.5175 64.77 0) (effects (font (size 1.27 1.27))))
  (property "Footprint" "LED_SMD:LED_0805_2012Metric" (at 203.2 69.85 0) (effects (font (size 1.27 1.27)) (hide yes)))
  (property "Datasheet" "~" (at 203.2 69.85 0) (effects (font (size 1.27 1.27)) (hide yes)))
  (property "Description" "Light emitting diode" (at 203.2 69.85 0) (effects (font (size 1.27 1.27)) (hide yes)))
  (property "Sim.Pins" "1=K 2=A" (at 203.2 69.85 0) (effects (font (size 1.27 1.27)) (hide yes)))
  (pin "2")
  (pin "1"))
 (symbol
  (lib_id "Device:LED")
  (at 203.2 143.51 180)
  (unit 1)
  (exclude_from_sim no)
  (in_bom yes)
  (on_board yes)
  (dnp no)
  (property "Reference" "D12" (at 203.2 136.652 0) (effects (font (size 1.27 1.27))))
  (property "Value" "LED" (at 203.2 139.192 0) (effects (font (size 1.27 1.27))))
  (property "Footprint" "LED_SMD:LED_0805_2012Metric" (at 203.2 143.51 0) (effects (font (size 1.27 1.27)) (hide yes)))
  (property "Datasheet" "~" (at 203.2 143.51 0) (effects (font (size 1.27 1.27)) (hide yes)))
  (property "Description" "Light emitting diode" (at 203.2 143.51 0) (effects (font (size 1.27 1.27)) (hide yes)))
  (property "Sim.Pins" "1=K 2=A" (at 203.2 143.51 0) (effects (font (size 1.27 1.27)) (hide yes)))
  (pin "2")
  (pin "1"))
 (symbol
  (lib_id "Device:C")
  (at 129.54 83.82 0)
  (unit 1)
  (exclude_from_sim no)
  (in_bom yes)
  (on_board yes)
  (dnp no)
  (fields_autoplaced yes)
  (property "Reference" "C1" (at 133.35 82.5499 0) (effects (font (size 1.27 1.27)) (justify left)))
  (property "Value" "10u/63V" (at 133.35 85.0899 0) (effects (font (size 1.27 1.27)) (justify left)))
  (property "Footprint" "Capacitor_THT:C_Radial_D4.0mm_H7.0mm_P1.50mm" (at 130.5052 87.63 0) (effects (font (size 1.27 1.27)) (hide yes)))
  (property "Datasheet" "~" (at 129.54 83.82 0) (effects (font (size 1.27 1.27)) (hide yes)))
  (property "Description" "Unpolarized capacitor" (at 129.54 83.82 0) (effects (font (size 1.27 1.27)) (hide yes)))
  (pin "1")
  (pin "2"))
 (symbol
  (lib_id "Device:R")
  (at 128.27 67.31 0)
  (unit 1)
  (exclude_from_sim no)
  (in_bom yes)
  (on_board yes)
  (dnp no)
  (fields_autoplaced yes)
  (property "Reference" "R2" (at 130.81 66.0399 0) (effects (font (size 1.27 1.27)) (justify left)))
  (property "Value" "1k" (at 130.81 68.5799 0) (effects (font (size 1.27 1.27)) (justify left)))
  (property "Footprint" "Resistor_SMD:R_0603_1608Metric" (at 126.492 67.31 90) (effects (font (size 1.27 1.27)) (hide yes)))
  (property "Datasheet" "~" (at 128.27 67.31 0) (effects (font (size 1.27 1.27)) (hide yes)))
  (property "Description" "Resistor" (at 128.27 67.31 0) (effects (font (size 1.27 1.27)) (hide yes)))
  (pin "2")
  (pin "1"))
 (symbol
  (lib_id "power:PWR_FLAG")
  (at 68.58 46.99 0)
  (unit 1)
  (exclude_from_sim no)
  (in_bom yes)
  (on_board yes)
  (dnp no)
  (fields_autoplaced yes)
  (property "Reference" "#FLG02" (at 68.58 45.085 0) (effects (font (size 1.27 1.27)) (hide yes)))
  (property "Value" "PWR_FLAG 1" (at 68.58 41.91 0) (effects (font (size 1.27 1.27))))
  (property "Footprint" "" (at 68.58 46.99 0) (effects (font (size 1.27 1.27)) (hide yes)))
  (property "Datasheet" "~" (at 68.58 46.99 0) (effects (font (size 1.27 1.27)) (hide yes)))
  (property "Description" "Special symbol for telling ERC where power comes from" (at 68.58 46.99 0) (effects (font (size 1.27 1.27)) (hide yes)))
  (pin "1"))
 (symbol
  (lib_id "Device:R")
  (at 128.27 50.8 0)
  (unit 1)
  (exclude_from_sim no)
  (in_bom yes)
  (on_board yes)
  (dnp no)
  (fields_autoplaced yes)
  (property "Reference" "R1" (at 130.81 49.5299 0) (effects (font (size 1.27 1.27)) (justify left)))
  (property "Value" "1k" (at 130.81 52.0699 0) (effects (font (size 1.27 1.27)) (justify left)))
  (property "Footprint" "Resistor_SMD:R_0603_1608Metric" (at 126.492 50.8 90) (effects (font (size 1.27 1.27)) (hide yes)))
  (property "Datasheet" "~" (at 128.27 50.8 0) (effects (font (size 1.27 1.27)) (hide yes)))
  (property "Description" "Resistor" (at 128.27 50.8 0) (effects (font (size 1.27 1.27)) (hide yes)))
  (pin "1")
  (pin "2"))
 (symbol
  (lib_id "Timer:NA555D")
  (at 93.98 64.77 0)
  (mirror y)
  (unit 1)
  (exclude_from_sim no)
  (in_bom yes)
  (on_board yes)
  (dnp no)
  (property "Reference" "U1" (at 97.0981 77.47 0) (effects (font (size 1.27 1.27)) (justify right)))
  (property "Value" "NA555D" (at 97.0981 74.93 0) (effects (font (size 1.27 1.27)) (justify right)))
  (property "Footprint" "Package_SO:SOIC-8_3.9x4.9mm_P1.27mm" (at 93.98 88.9 0) (effects (font (size 1.27 1.27)) (hide yes)))
  (property "Datasheet" "http://www.ti.com/lit/ds/symlink/ne555.pdf" (at 93.98 91.44 0) (effects (font (size 1.27 1.27)) (hide yes)))
  (property "Description" "Precision Timers, 555 compatible, SOIC-8" (at 93.98 86.36 0) (effects (font (size 1.27 1.27)) (hide yes)))
  (pin "5")
  (pin "1")
  (pin "7")
  (pin "3")
  (pin "4")
  (pin "2")
  (pin "8")
  (pin "6"))
 (symbol
  (lib_id "Device:LED")
  (at 203.2 38.1 180)
  (unit 1)
  (exclude_from_sim no)
  (in_bom yes)
  (on_board yes)
  (dnp no)
  (property "Reference" "D9" (at 203.708 31.496 0) (effects (font (size 1.27 1.27))))
  (property "Value" "LED" (at 203.454 34.544 0) (effects (font (size 1.27 1.27))))
  (property "Footprint" "LED_SMD:LED_0805_2012Metric" (at 203.2 38.1 0) (effects (font (size 1.27 1.27)) (hide yes)))
  (property "Datasheet" "~" (at 203.2 38.1 0) (effects (font (size 1.27 1.27)) (hide yes)))
  (property "Description" "Light emitting diode" (at 203.2 38.1 0) (effects (font (size 1.27 1.27)) (hide yes)))
  (property "Sim.Pins" "1=K 2=A" (at 203.2 38.1 0) (effects (font (size 1.27 1.27)) (hide yes)))
  (pin "2")
  (pin "1"))
 (symbol
  (lib_id "Switch:SW_SPST")
  (at 81.28 46.99 0)
  (unit 1)
  (exclude_from_sim no)
  (in_bom yes)
  (on_board yes)
  (dnp no)
  (property "Reference" "SW1" (at 77.724 42.164 0) (effects (font (size 1.27 1.27))))
  (property "Value" "SW_SPST" (at 77.978 50.038 0) (effects (font (size 1.27 1.27))))
  (property "Footprint" "Button_Switch_SMD:SW_DIP_SPSTx01_Slide_9.78x4.72mm_W8.61mm_P2.54mm" (at 81.28 46.99 0) (effects (font (size 1.27 1.27)) (hide yes)))
  (property "Datasheet" "~" (at 81.28 46.99 0) (effects (font (size 1.27 1.27)) (hide yes)))
  (property "Description" "Single Pole Single Throw (SPST) switch" (at 81.28 46.99 0) (effects (font (size 1.27 1.27)) (hide yes)))
  (pin "1")
  (pin "2"))
 (symbol
  (lib_id "Mechanical:MountingHole")
  (at 181.61 27.94 0)
  (unit 1)
  (exclude_from_sim no)
  (in_bom no)
  (on_board yes)
  (dnp no)
  (property "Reference" "H1" (at 184.15 26.6699 0) (effects (font (size 1.27 1.27)) (justify left)))
  (property "Value" "MountingHole" (at 176.53 32.258 0) (effects (font (size 1.27 1.27)) (justify left)))
  (property "Footprint" "MountingHole:MountingHole_2.1mm" (at 181.61 27.94 0) (effects (font (size 1.27 1.27)) (hide yes)))
  (property "Datasheet" "~" (at 181.61 27.94 0) (effects (font (size 1.27 1.27)) (hide yes)))
  (property "Description" "Mounting Hole without connection" (at 181.61 27.94 0) (effects (font (size 1.27 1.27)) (hide yes))))
 (symbol
  (lib_id "Device:LED")
  (at 203.2 100.33 180)
  (unit 1)
  (exclude_from_sim no)
  (in_bom yes)
  (on_board yes)
  (dnp no)
  (property "Reference" "D6" (at 203.2 92.964 0) (effects (font (size 1.27 1.27))))
  (property "Value" "LED" (at 203.2 95.504 0) (effects (font (size 1.27 1.27))))
  (property "Footprint" "LED_SMD:LED_0805_2012Metric" (at 203.2 100.33 0) (effects (font (size 1.27 1.27)) (hide yes)))
  (property "Datasheet" "~" (at 203.2 100.33 0) (effects (font (size 1.27 1.27)) (hide yes)))
  (property "Description" "Light emitting diode" (at 203.2 100.33 0) (effects (font (size 1.27 1.27)) (hide yes)))
  (property "Sim.Pins" "1=K 2=A" (at 203.2 100.33 0) (effects (font (size 1.27 1.27)) (hide yes)))
  (pin "2")
  (pin "1"))
 (symbol
  (lib_id "power:PWR_FLAG")
  (at 93.98 97.79 90)
  (unit 1)
  (exclude_from_sim no)
  (in_bom yes)
  (on_board yes)
  (dnp no)
  (fields_autoplaced yes)
  (property "Reference" "#FLG03" (at 92.075 97.79 0) (effects (font (size 1.27 1.27)) (hide yes)))
  (property "Value" "PWR_Gnd" (at 90.17 97.7899 90) (effects (font (size 1.27 1.27)) (justify left)))
  (property "Footprint" "" (at 93.98 97.79 0) (effects (font (size 1.27 1.27)) (hide yes)))
  (property "Datasheet" "~" (at 93.98 97.79 0) (effects (font (size 1.27 1.27)) (hide yes)))
  (property "Description" "Special symbol for telling ERC where power comes from" (at 93.98 97.79 0) (effects (font (size 1.27 1.27)) (hide yes)))
  (pin "1"))
 (sheet_instances
  (path ""
   (page "1")))
 (embedded_fonts no))
